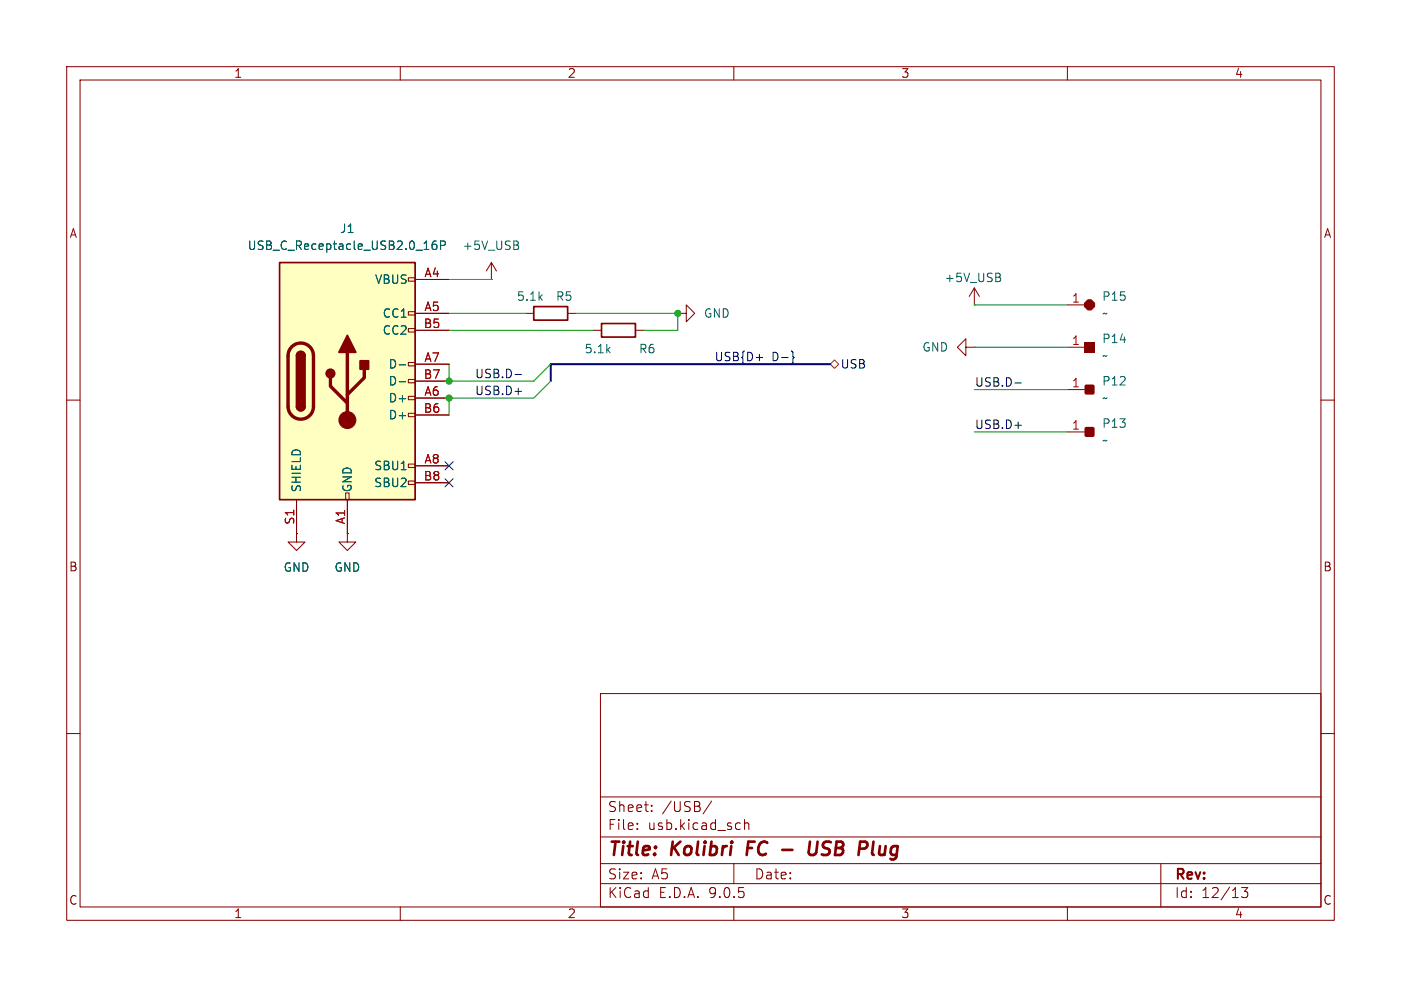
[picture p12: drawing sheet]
<svg xmlns="http://www.w3.org/2000/svg" width="210mm" height="148mm" viewBox="0 0 210 148" stroke-linecap="round" stroke-linejoin="round" font-family="sans-serif">
<g fill="none" stroke="#840000" stroke-width=".15">
<path d="M10 10h190v128h-190zM12 12h186v124h-186zM60 10v2M110 10v2M160 10v2M73.7 39.4l-.8 1.2M73.7 39.4l.7 1.2M73.7 39.4v2.5M73.7 41.9h.1M78.7 47h1.3M85.1 47h1.3M144.8 52.1v-1.3l-1.3 1.3 1.3 1.2v-1.2h1.2"/>
<path d="M146 52.1h.1M146 45.7h.1M146 43.2l-.7 1.3M146 43.2l.8 1.3M146 43.2v2.5M160 45.7h2.6M160 58.4h2.6M10 60h2M160 64.8h2.6M198 60h2M10 110h2M90 104h108v32h-108z"/>
<path d="M90 119.5h108M198 110h2M60 136v2M90 132.5h108M90 129.5h108M90 125.5h108M95.5 124.2v.2M95.5 123.5v.1M97.7 121.5v.2M97.7 120.8v.1M106.7 120.1l-1.3 1.9M110 136v2"/>
<path d="M110 129.5v3M110.8 123.4l.2 .1M111 124.3l-.2 .1M111.6 122.9v1.5M111.6 123.5a.37 .37 0 0 1 .7 .1v.8M160 136v2M174 129.5v6.5M186.1 133.1h.9l-.5 .6a.41 .41 0 0 1 .5 .2v.4l-.1 .2-.6 .1-.2-.2"/>
</g>
<path d="M112.2 126.2l-.3 2M117.3 127.4h1.5M121.4 126.2l-.2 1.6 .2 .3a.66 .66 0 0 0 1-.3l.2-1.6M130.9 126.2l-.2 1.7 .3 .3" fill="none" stroke="#840000" stroke-width=".4"/>
<path d="M80 46h5.1v2h-5.1z" fill="none" stroke="#840000" stroke-width=".25"/>
<path d="M77.4 36.7a.34 .34 0 0 1 .4 .4 .34 .34 0 0 1-.3 .3M77.6 36.2l.1 .2-.1 .3M149.7 41.6a.34 .34 0 0 1 .3 .3 .34 .34 0 0 1-.2 .3M149.8 41l.1 .2-.1 .3M165.9 59.7l-.1 .1-.3-.1-.2 .1" fill="none" stroke="#006464" stroke-width=".15"/>
<path d="M162.6 45.5l.5-.5h.5l.5 .5v.5l-.5 .5h-.5l-.5-.5z" fill="#840000" stroke="#840000" stroke-width=".15"/>
<g fill="#840000" stroke="#840000" stroke-width=".51">
<path d="M162.8 57.9h1v1h-1z"/>
<path d="M162.8 64.3h1v1h-1z"/>
</g>
<path d="M162.6 51.3h1.5v1.5h-1.5z" fill="#840000"/>
<path d="M160 52.1h2.6" fill="none" stroke="#840000" stroke-width=".15"/>
<path d="M41.9 39.4h20.3v35.5h-20.3z" fill="#ffffc2"/>
<g fill="none" stroke="#840000" stroke-width=".15">
<path d="M61.2 41.7h1v.5h-1zM61.2 46.7h1v.5h-1zM61.2 49.3h1v.5h-1zM61.2 54.4h1v.5h-1zM61.2 56.9h1v.5h-1zM61.2 59.4h1v.5h-1zM62.2 41.9h5.1M62.2 47h5.1M62.2 49.5h5.1M62.2 54.6h5.1M62.2 57.2h5.1M62.2 59.7h5.1"/>
<path d="M88.9 49.5h1.3M95.2 49.5h1.3M101.6 47h1.3v-1.3l1.2 1.3-1.2 1.3v-1.3M101.6 47h.1M44.4 74.9v5.1M51.8 73.9h.5v1h-.5zM52.1 74.9v5.1M61.2 62h1v.5h-1zM61.2 69.6h1v.5h-1zM61.2 72.1h1v.5h-1zM62.2 62.2h5.1M62.2 69.9h5.1"/>
<path d="M62.2 72.4h5.1M44.4 80v1.3h1.3l-1.3 1.3-1.2-1.3h1.2M44.4 80h.1M52.1 80v1.3h1.2l-1.2 1.3-1.3-1.3h1.3M52.1 80h.1"/>
</g>
<path d="M41.9 39.4h20.3v35.5h-20.3zM44.4 53.3a.64 .64 0 0 1 .7-.6 .64 .64 0 0 1 .6 .6M90.2 48.5h5v2h-5zM44.4 61a.64 .64 0 0 0 .7 .6 .64 .64 0 0 0 .6-.6" fill="none" stroke="#840000" stroke-width=".25"/>
<path d="M43.7 52a1.9 1.9 0 0 1 2.1-.4 1.9 1.9 0 0 1 1.2 1.7v7.7a1.91 1.91 0 0 1-1.9 1.9 1.91 1.91 0 0 1-1.9-1.9v-7.8a1.9 1.9 0 0 1 .5-1.2zM49.5 56.6v1.3l2.6 2.6M52.1 52.8v10.2M54.6 55.4v1.2l-2.5 2.6" fill="none" stroke="#840000" stroke-width=".51"/>
<g fill="#840000" stroke="#840000" stroke-width=".25">
<path d="M44.4 53.3h1.3v7.7h-1.3z"/>
<path d="M44.6 52.9a.64 .64 0 0 1 .7-.1 .64 .64 0 0 1 .4 .5h-1.3z"/>
<path d="M44.4 61h1.3a.64 .64 0 0 1-.6 .6 .64 .64 0 0 1-.7-.6z"/>
<path d="M52.1 50.3l1.2 2.5h-2.5z"/>
<path d="M54 54.1h1.2v1.3h-1.2z"/>
<circle cx="49.5" cy="56" r=".63"/>
</g>
<circle cx="52.1" cy="63" r="1.27" fill="#840000" stroke="#840000" stroke-width=".15"/>
<path d="M65.4 36.1a.5 .5 0 0 0-.6 .6v.5l.1 .1 .4 .1 .1-.1 .1-.4-.1-.2-.4-.1-.2 .3M66 36.8l.6-.1 .2-.1-.1-.3-.2-.2h-.5v1.3M59.8 54.7h1M59.8 57.2h1" fill="none" stroke="#006464" stroke-width=".15"/>
<path d="M124.5 54.6l.6-.6 .6 .6-.6 .6z" fill="none" stroke="#725600" stroke-width=".15"/>
<path d="M77.2 56.2h1M77.2 58.7h1M152.1 57.4h1M152.1 63.8h1" fill="none" stroke="#0f0f0f" stroke-width=".15"/>
<path d="M113.4 53.6h.9M118.7 52.6l.2 .2v.6l.1 .2-.1 .2v.6l-.2 .2M66.7 69.2l1.2 1.3M66.7 71.8l1.2 1.2M67.9 69.2l-1.2 1.3M67.9 71.8l-1.2 1.2" fill="none" stroke="#000084" stroke-width=".15"/>
<path d="M124.5 54.6h-42v2.6" fill="none" stroke="#000084" stroke-width=".3"/>
<path d="M67.3 47h11.4M67.3 49.5h21.6M67.3 41.9h6.4M67.3 54.6v2.6h12.7l2.5-2.6M82.5 57.2l-2.5 2.5h-12.7v2.5M86.4 47h15.2v2.5h-5.1M146 52.1h14M146 58.4h14M146 45.7h14M146 64.8h14" fill="none" stroke="#009600" stroke-width=".15"/>
<g fill="#009600" stroke="#009600" stroke-width=".15">
<circle cx="67.3" cy="59.7" r=".46"/>
<circle cx="67.3" cy="57.2" r=".46"/>
<circle cx="101.6" cy="47" r=".46"/>
</g>
<g font-size="2.8" fill="#840000">
<text x="91" y="128.9">Title:</text>
<text x="100.7" y="128.9">Kolibri</text>
<text x="112.8" y="128.9">FC</text>
<text x="123.6" y="128.9">USB</text>
<text x="132" y="128.9">Plug</text>
</g>
<g font-size="2.1" fill="#840000">
<text x="91" y="124.7">File:</text>
<text x="91" y="122">Sheet:</text>
<text x="97.1" y="124.7">usb.kicad_sch</text>
<text x="99.2" y="122">/USB/</text>
<text x="91" y="134.9">KiCad</text>
<text x="91" y="132.1">Size:</text>
<text x="97.7" y="132.1">A5</text>
<text x="98.7" y="134.9">E.D.A.</text>
<text x="106.3" y="134.9">9.0.5</text>
<text x="113" y="132.1">Date:</text>
<text x="176" y="132.3">Rev:</text>
<text x="176" y="134.9">Id:</text>
<text x="180.1" y="134.9">12/13</text>
</g>
<g font-size="1.8" fill="#840000">
<text x="35" y="11.9">1</text>
<text x="85" y="11.9">2</text>
<text x="135" y="11.9">3</text>
<text x="185" y="11.9">4</text>
<text x="10.3" y="35.9">A</text>
<text x="198.4" y="35.9">A</text>
<text x="10.3" y="85.9">B</text>
<text x="198.3" y="85.9">B</text>
<text x="10.3" y="135.9">C</text>
<text x="35" y="137.9">1</text>
<text x="85" y="137.9">2</text>
<text x="135" y="137.9">3</text>
<text x="185" y="137.9">4</text>
<text x="198.3" y="135.9">C</text>
</g>
<g font-size="1.8" fill="#006464">
<text x="50.9" y="35.2">J1</text>
<text x="37" y="37.7">USB_C_Receptacle_USB2.0_16P</text>
<text x="69.2" y="37.7">+5V_USB</text>
<text x="56.1" y="42.8">VBUS</text>
<text x="57.3" y="47.9">CC1</text>
<text x="77.4" y="45.3">5.1k</text>
<text x="83.2" y="45.3">R5</text>
<text x="105.4" y="47.9">GND</text>
<text x="141.5" y="42.5">+5V_USB</text>
<text x="165.1" y="47.9">~</text>
<text x="165.1" y="45.3">P15</text>
<text x="57.3" y="50.4">CC2</text>
<text x="87.5" y="53.2">5.1k</text>
<text x="95.7" y="53.2">R6</text>
<text x="138.2" y="52.9">GND</text>
<text x="165.1" y="51.7">P14</text>
<text x="58.2" y="55.5">D-</text>
<text x="58.2" y="58">D-</text>
<text x="165.1" y="54.2">~</text>
<text x="165.1" y="58">P12</text>
<text x="58.2" y="60.6">D+</text>
<text x="58.2" y="63.1">D+</text>
<text x="165.1" y="64.4">P13</text>
<text x="56" y="70.7">SBU1</text>
<text x="165.1" y="66.9">~</text>
<text x="45.3" y="73.9" transform="rotate(-90 45.3 73.9)">SHIELD</text>
<text x="52.9" y="73.9" transform="rotate(-90 52.9 73.9)">GND</text>
<text x="56" y="73.3">SBU2</text>
<text x="42.4" y="86">GND</text>
<text x="50" y="86">GND</text>
</g>
<g font-size="1.8" fill="#a90000">
<text x="63.5" y="41.7">A4</text>
<text x="63.5" y="46.7">A5</text>
<text x="160.6" y="45.5">1</text>
<text x="63.4" y="49.3">B5</text>
<text x="160.6" y="51.8">1</text>
<text x="63.4" y="56.9">B7</text>
<text x="63.5" y="54.4">A7</text>
<text x="63.5" y="59.4">A6</text>
<text x="160.6" y="58.2">1</text>
<text x="63.4" y="62">B6</text>
<text x="160.6" y="64.5">1</text>
<text x="63.5" y="69.6">A8</text>
<text x="63.4" y="72.1">B8</text>
<text x="44.2" y="78.8" transform="rotate(-90 44.2 78.8)">S1</text>
<text x="51.8" y="78.7" transform="rotate(-90 51.8 78.7)">A1</text>
</g>
<g font-size="1.8" fill="#0f0f0f">
<text x="71.1" y="56.8">USB.D-</text>
<text x="71.1" y="59.3">USB.D+</text>
<text x="146" y="58.1">USB.D-</text>
<text x="146" y="64.4">USB.D+</text>
</g>
<g font-size="1.8" fill="#000084">
<text x="107" y="54.3">USB{D+</text>
<text x="115.7" y="54.3">D-}</text>
<text x="125.9" y="55.5">USB</text>
</g>
</svg>
